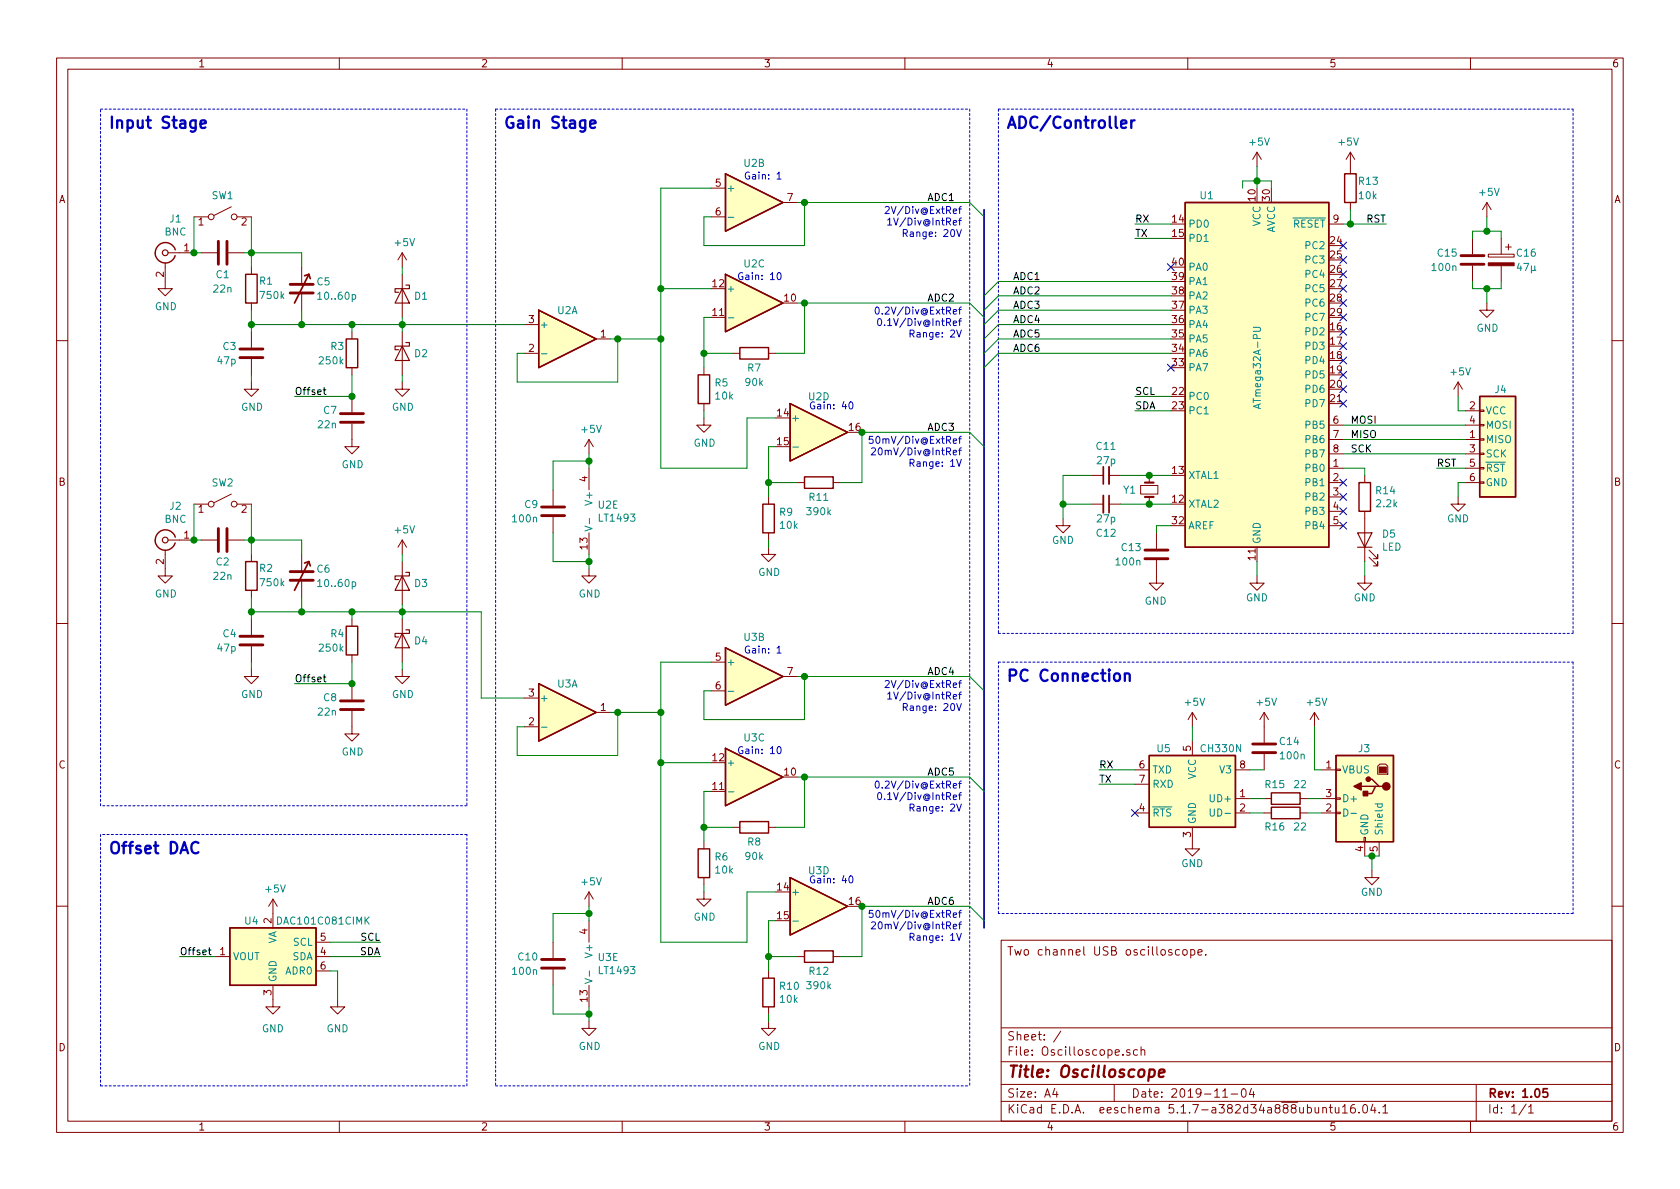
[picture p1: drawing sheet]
EESchema Schematic File Version 4
EELAYER 30 0
EELAYER END
$Descr A4 11693 8268
encoding utf-8
Sheet 1 1
Title "Oscilloscope"
Date "2019-11-04"
Rev "1.05"
Comp ""
Comment1 ""
Comment2 ""
Comment3 ""
Comment4 "Two channel USB oscilloscope."
$EndDescr
$Comp
L Connector:Conn_Coaxial J1
U 1 1
P 1150 1750
F 0 "J1" H 1078 1988 50  0000 C CNN
F 1 "BNC" H 1078 1897 50  0000 C CNN
F 2 "" H 1150 1750 50  0001 C CNN
F 3 " ~" H 1150 1750 50  0001 C CNN
	1    1150 1750
	-1   0    0    -1  
$EndComp
$Comp
L power:GND #PWR0101
U 1 1
P 1150 1950
F 0 "#PWR0101" H 1150 1700 50  0001 C CNN
F 1 "GND" H 1155 1777 50  0000 C CNN
F 2 "" H 1150 1950 50  0001 C CNN
F 3 "" H 1150 1950 50  0001 C CNN
	1    1150 1950
	1    0    0    -1  
$EndComp
$Comp
L Device:C C1
U 1 1
P 1550 1750
F 0 "C1" V 1700 1750 50  0000 C CNN
F 1 "22n" V 1800 1750 50  0000 C CNN
F 2 "" H 1588 1600 50  0001 C CNN
F 3 "~" H 1550 1750 50  0001 C CNN
	1    1550 1750
	0    1    1    0   
$EndComp
$Comp
L Switch:SW_SPST SW1
U 1 1
P 1550 1500
F 0 "SW1" H 1550 1650 50  0000 C CNN
F 1 "SW_SPST" H 1550 1250 50  0001 C CNN
F 2 "" H 1550 1500 50  0001 C CNN
F 3 "~" H 1550 1500 50  0001 C CNN
	1    1550 1500
	1    0    0    -1  
$EndComp
Wire Wire Line
	1350 1750 1350 1500
Wire Wire Line
	1350 1750 1400 1750
Wire Wire Line
	2450 2750 2050 2750
Text Label 2050 2750 0    50   ~ 0
Offset
$Comp
L Device:C C7
U 1 1
P 2450 2900
F 0 "C7" H 2550 2850 50  0000 L CNN
F 1 "22n" H 2550 2950 50  0000 L CNN
F 2 "" H 2488 2750 50  0001 C CNN
F 3 "~" H 2450 2900 50  0001 C CNN
	1    2450 2900
	-1   0    0    1   
$EndComp
Connection ~ 2450 2750
$Comp
L power:GND #PWR0102
U 1 1
P 2450 3050
F 0 "#PWR0102" H 2450 2800 50  0001 C CNN
F 1 "GND" H 2455 2877 50  0000 C CNN
F 2 "" H 2450 3050 50  0001 C CNN
F 3 "" H 2450 3050 50  0001 C CNN
	1    2450 3050
	1    0    0    -1  
$EndComp
$Comp
L Device:D_Schottky D2
U 1 1
P 2800 2450
F 0 "D2" V 2800 2529 50  0000 L CNN
F 1 "D_Schottky" V 2845 2529 50  0001 L CNN
F 2 "" H 2800 2450 50  0001 C CNN
F 3 "~" H 2800 2450 50  0001 C CNN
	1    2800 2450
	0    1    1    0   
$EndComp
$Comp
L Device:D_Schottky D1
U 1 1
P 2800 2050
F 0 "D1" V 2800 2129 50  0000 L CNN
F 1 "D_Schottky" V 2845 2129 50  0001 L CNN
F 2 "" H 2800 2050 50  0001 C CNN
F 3 "~" H 2800 2050 50  0001 C CNN
	1    2800 2050
	0    1    1    0   
$EndComp
$Comp
L power:GND #PWR0103
U 1 1
P 1750 2650
F 0 "#PWR0103" H 1750 2400 50  0001 C CNN
F 1 "GND" H 1755 2477 50  0000 C CNN
F 2 "" H 1750 2650 50  0001 C CNN
F 3 "" H 1750 2650 50  0001 C CNN
	1    1750 2650
	1    0    0    -1  
$EndComp
$Comp
L Device:C C3
U 1 1
P 1750 2450
F 0 "C3" H 1650 2500 50  0000 R CNN
F 1 "47p" H 1650 2400 50  0000 R CNN
F 2 "" H 1788 2300 50  0001 C CNN
F 3 "~" H 1750 2450 50  0001 C CNN
	1    1750 2450
	1    0    0    -1  
$EndComp
Wire Wire Line
	1750 2250 2100 2250
Wire Wire Line
	1750 2300 1750 2250
$Comp
L Device:C_Variable C5
U 1 1
P 2100 2000
F 0 "C5" H 2200 2050 50  0000 L CNN
F 1 "10..60p" H 2200 1950 50  0000 L CNN
F 2 "" H 2100 2000 50  0001 C CNN
F 3 "~" H 2100 2000 50  0001 C CNN
	1    2100 2000
	1    0    0    -1  
$EndComp
Text Notes 750  900  0    79   ~ 16
Input Stage
Wire Wire Line
	2800 1850 2800 1900
Wire Wire Line
	1750 2600 1750 2650
Wire Wire Line
	2800 2600 2800 2650
Text Notes 3500 900  0    79   ~ 16
Gain Stage
$Comp
L Amplifier_Operational:LT1493 U2
U 1 1
P 3950 2350
F 0 "U2" H 3950 2550 50  0000 C CNN
F 1 "LT1493" H 3950 2626 50  0001 C CNN
F 2 "" H 3950 2350 50  0001 C CNN
F 3 "https://www.analog.com/media/en/technical-documentation/data-sheets/14923f.pdf" H 3950 2350 50  0001 C CNN
	1    3950 2350
	1    0    0    -1  
$EndComp
$Comp
L Amplifier_Operational:LT1493 U2
U 2 1
P 5250 1400
F 0 "U2" H 5250 1675 50  0000 C CNN
F 1 "LT1493" H 5250 1676 50  0001 C CNN
F 2 "" H 5250 1400 50  0001 C CNN
F 3 "https://www.analog.com/media/en/technical-documentation/data-sheets/14923f.pdf" H 5250 1400 50  0001 C CNN
	2    5250 1400
	1    0    0    -1  
$EndComp
$Comp
L Amplifier_Operational:LT1493 U2
U 5 1
P 4200 3550
F 0 "U2" H 4158 3596 50  0000 L CNN
F 1 "LT1493" H 4158 3505 50  0000 L CNN
F 2 "" H 4200 3550 50  0001 C CNN
F 3 "https://www.analog.com/media/en/technical-documentation/data-sheets/14923f.pdf" H 4200 3550 50  0001 C CNN
	5    4200 3550
	1    0    0    -1  
$EndComp
$Comp
L power:+5V #PWR0109
U 1 1
P 4100 3150
F 0 "#PWR0109" H 4100 3000 50  0001 C CNN
F 1 "+5V" H 4115 3323 50  0000 C CNN
F 2 "" H 4100 3150 50  0001 C CNN
F 3 "" H 4100 3150 50  0001 C CNN
	1    4100 3150
	1    0    0    -1  
$EndComp
$Comp
L power:GND #PWR0110
U 1 1
P 4100 3950
F 0 "#PWR0110" H 4100 3700 50  0001 C CNN
F 1 "GND" H 4105 3777 50  0000 C CNN
F 2 "" H 4100 3950 50  0001 C CNN
F 3 "" H 4100 3950 50  0001 C CNN
	1    4100 3950
	1    0    0    -1  
$EndComp
Text Notes 750  5950 0    79   ~ 16
Offset DAC
$Comp
L Device:C C9
U 1 1
P 3850 3550
F 0 "C9" H 3750 3600 50  0000 R CNN
F 1 "100n" H 3750 3500 50  0000 R CNN
F 2 "" H 3888 3400 50  0001 C CNN
F 3 "~" H 3850 3550 50  0001 C CNN
	1    3850 3550
	1    0    0    -1  
$EndComp
Wire Wire Line
	4950 1300 4600 1300
Wire Wire Line
	5550 1400 5600 1400
Wire Wire Line
	5550 2100 5600 2100
Text Label 6650 1400 2    50   ~ 0
ADC1
Text Label 6650 2100 2    50   ~ 0
ADC2
Wire Wire Line
	5600 1700 5600 1400
Wire Wire Line
	4900 1700 4900 1500
Wire Wire Line
	4900 1500 4950 1500
Wire Wire Line
	4250 2350 4300 2350
Wire Wire Line
	3600 2450 3650 2450
Wire Wire Line
	4300 2650 4300 2350
Wire Wire Line
	4300 2350 4600 2350
Text Notes 5450 1950 2    49   ~ 0
Gain: 10
$Comp
L Amplifier_Operational:LT1493 U2
U 3 1
P 5250 2100
F 0 "U2" H 5250 2375 50  0000 C CNN
F 1 "LT1493" H 5250 2376 50  0001 C CNN
F 2 "" H 5250 2100 50  0001 C CNN
F 3 "https://www.analog.com/media/en/technical-documentation/data-sheets/14923f.pdf" H 5250 2100 50  0001 C CNN
	3    5250 2100
	1    0    0    -1  
$EndComp
Text Notes 5450 1250 2    49   ~ 0
Gain: 1
Wire Wire Line
	5400 2450 5600 2450
Wire Wire Line
	5100 2450 4900 2450
Wire Wire Line
	4900 2450 4900 2200
$Comp
L Device:R R5
U 1 1
P 4900 2700
F 0 "R5" H 4970 2746 50  0000 L CNN
F 1 "10k" H 4970 2655 50  0000 L CNN
F 2 "" V 4830 2700 50  0001 C CNN
F 3 "~" H 4900 2700 50  0001 C CNN
	1    4900 2700
	1    0    0    -1  
$EndComp
$Comp
L power:GND #PWR0113
U 1 1
P 4900 2900
F 0 "#PWR0113" H 4900 2650 50  0001 C CNN
F 1 "GND" H 4905 2727 50  0000 C CNN
F 2 "" H 4900 2900 50  0001 C CNN
F 3 "" H 4900 2900 50  0001 C CNN
	1    4900 2900
	1    0    0    -1  
$EndComp
Wire Wire Line
	4900 2850 4900 2900
Wire Wire Line
	4900 2550 4900 2450
Connection ~ 4900 2450
$Comp
L Device:R R7
U 1 1
P 5250 2450
F 0 "R7" V 5350 2450 50  0000 C CNN
F 1 "90k" V 5450 2450 50  0000 C CNN
F 2 "" V 5180 2450 50  0001 C CNN
F 3 "~" H 5250 2450 50  0001 C CNN
	1    5250 2450
	0    1    1    0   
$EndComp
Wire Wire Line
	4900 2200 4950 2200
Wire Wire Line
	5600 2450 5600 2100
$Comp
L power:GND #PWR0114
U 1 1
P 2800 2650
F 0 "#PWR0114" H 2800 2400 50  0001 C CNN
F 1 "GND" H 2805 2477 50  0000 C CNN
F 2 "" H 2800 2650 50  0001 C CNN
F 3 "" H 2800 2650 50  0001 C CNN
	1    2800 2650
	1    0    0    -1  
$EndComp
$Comp
L power:+5V #PWR0115
U 1 1
P 2800 1850
F 0 "#PWR0115" H 2800 1700 50  0001 C CNN
F 1 "+5V" H 2815 2023 50  0000 C CNN
F 2 "" H 2800 1850 50  0001 C CNN
F 3 "" H 2800 1850 50  0001 C CNN
	1    2800 1850
	1    0    0    -1  
$EndComp
$Comp
L Device:R R1
U 1 1
P 1750 2000
F 0 "R1" H 1700 1950 50  0000 R CNN
F 1 "750k" H 1700 2050 50  0000 R CNN
F 2 "" V 1680 2000 50  0001 C CNN
F 3 "~" H 1750 2000 50  0001 C CNN
	1    1750 2000
	-1   0    0    1   
$EndComp
$Comp
L Device:R R3
U 1 1
P 2450 2450
F 0 "R3" H 2400 2500 50  0000 R CNN
F 1 "250k" H 2400 2400 50  0000 R CNN
F 2 "" V 2380 2450 50  0001 C CNN
F 3 "~" H 2450 2450 50  0001 C CNN
	1    2450 2450
	1    0    0    -1  
$EndComp
Wire Wire Line
	2100 1750 2100 1850
Wire Wire Line
	1750 2150 1750 2250
Wire Wire Line
	2100 2150 2100 2250
Wire Wire Line
	2450 2300 2450 2250
Wire Wire Line
	2450 2600 2450 2750
Connection ~ 1750 2250
Wire Wire Line
	4900 1700 5600 1700
Wire Wire Line
	4600 1300 4600 2000
$Comp
L Amplifier_Operational:LT1493 U2
U 4 1
P 5700 3000
F 0 "U2" H 5700 3250 50  0000 C CNN
F 1 "LT1493" H 5700 3276 50  0001 C CNN
F 2 "" H 5700 3000 50  0001 C CNN
F 3 "https://www.analog.com/media/en/technical-documentation/data-sheets/14923f.pdf" H 5700 3000 50  0001 C CNN
	4    5700 3000
	1    0    0    -1  
$EndComp
Wire Wire Line
	5850 3350 6000 3350
Wire Wire Line
	5550 3350 5350 3350
Wire Wire Line
	5350 3350 5350 3100
$Comp
L Device:R R9
U 1 1
P 5350 3600
F 0 "R9" H 5420 3646 50  0000 L CNN
F 1 "10k" H 5420 3555 50  0000 L CNN
F 2 "" V 5280 3600 50  0001 C CNN
F 3 "~" H 5350 3600 50  0001 C CNN
	1    5350 3600
	1    0    0    -1  
$EndComp
$Comp
L power:GND #PWR0116
U 1 1
P 5350 3800
F 0 "#PWR0116" H 5350 3550 50  0001 C CNN
F 1 "GND" H 5355 3627 50  0000 C CNN
F 2 "" H 5350 3800 50  0001 C CNN
F 3 "" H 5350 3800 50  0001 C CNN
	1    5350 3800
	1    0    0    -1  
$EndComp
Wire Wire Line
	5350 3750 5350 3800
Wire Wire Line
	5350 3450 5350 3350
Connection ~ 5350 3350
$Comp
L Device:R R11
U 1 1
P 5700 3350
F 0 "R11" V 5800 3350 50  0000 C CNN
F 1 "390k" V 5900 3350 50  0000 C CNN
F 2 "" V 5630 3350 50  0001 C CNN
F 3 "~" H 5700 3350 50  0001 C CNN
	1    5700 3350
	0    1    1    0   
$EndComp
Wire Wire Line
	6000 3350 6000 3000
Wire Wire Line
	5350 3100 5400 3100
Text Notes 5950 2850 2    49   ~ 0
Gain: 40
Wire Wire Line
	5200 2900 5400 2900
Wire Wire Line
	5200 2900 5200 3250
Wire Wire Line
	4600 2000 4950 2000
Connection ~ 4600 2000
Wire Wire Line
	5200 3250 4600 3250
Text Label 6650 3000 2    50   ~ 0
ADC3
Wire Wire Line
	1750 1750 2100 1750
Wire Wire Line
	1750 1500 1750 1750
Connection ~ 1750 1750
Wire Wire Line
	1750 1750 1750 1850
Wire Wire Line
	1700 1750 1750 1750
Connection ~ 2100 2250
Wire Wire Line
	2100 2250 2450 2250
Connection ~ 2450 2250
Wire Wire Line
	2800 2200 2800 2250
Connection ~ 2800 2250
Wire Wire Line
	2800 2250 2800 2300
Wire Wire Line
	3600 2450 3600 2650
Connection ~ 1350 1750
Wire Wire Line
	3600 2650 4300 2650
$Comp
L Connector:Conn_Coaxial J2
U 1 1
P 1150 3750
F 0 "J2" H 1078 3988 50  0000 C CNN
F 1 "BNC" H 1078 3897 50  0000 C CNN
F 2 "" H 1150 3750 50  0001 C CNN
F 3 " ~" H 1150 3750 50  0001 C CNN
	1    1150 3750
	-1   0    0    -1  
$EndComp
$Comp
L power:GND #PWR01
U 1 1
P 1150 3950
F 0 "#PWR01" H 1150 3700 50  0001 C CNN
F 1 "GND" H 1155 3777 50  0000 C CNN
F 2 "" H 1150 3950 50  0001 C CNN
F 3 "" H 1150 3950 50  0001 C CNN
	1    1150 3950
	1    0    0    -1  
$EndComp
$Comp
L Device:C C2
U 1 1
P 1550 3750
F 0 "C2" V 1700 3750 50  0000 C CNN
F 1 "22n" V 1800 3750 50  0000 C CNN
F 2 "" H 1588 3600 50  0001 C CNN
F 3 "~" H 1550 3750 50  0001 C CNN
	1    1550 3750
	0    1    1    0   
$EndComp
$Comp
L Switch:SW_SPST SW2
U 1 1
P 1550 3500
F 0 "SW2" H 1550 3650 50  0000 C CNN
F 1 "SW_SPST" H 1550 3250 50  0001 C CNN
F 2 "" H 1550 3500 50  0001 C CNN
F 3 "~" H 1550 3500 50  0001 C CNN
	1    1550 3500
	1    0    0    -1  
$EndComp
Wire Wire Line
	1350 3750 1350 3500
Wire Wire Line
	1350 3750 1400 3750
Wire Wire Line
	2450 4750 2050 4750
Text Label 2050 4750 0    50   ~ 0
Offset
$Comp
L Device:C C8
U 1 1
P 2450 4900
F 0 "C8" H 2550 4850 50  0000 L CNN
F 1 "22n" H 2550 4950 50  0000 L CNN
F 2 "" H 2488 4750 50  0001 C CNN
F 3 "~" H 2450 4900 50  0001 C CNN
	1    2450 4900
	-1   0    0    1   
$EndComp
Connection ~ 2450 4750
$Comp
L power:GND #PWR06
U 1 1
P 2450 5050
F 0 "#PWR06" H 2450 4800 50  0001 C CNN
F 1 "GND" H 2455 4877 50  0000 C CNN
F 2 "" H 2450 5050 50  0001 C CNN
F 3 "" H 2450 5050 50  0001 C CNN
	1    2450 5050
	1    0    0    -1  
$EndComp
$Comp
L Device:D_Schottky D4
U 1 1
P 2800 4450
F 0 "D4" V 2800 4529 50  0000 L CNN
F 1 "D_Schottky" V 2845 4529 50  0001 L CNN
F 2 "" H 2800 4450 50  0001 C CNN
F 3 "~" H 2800 4450 50  0001 C CNN
	1    2800 4450
	0    1    1    0   
$EndComp
$Comp
L Device:D_Schottky D3
U 1 1
P 2800 4050
F 0 "D3" V 2800 4129 50  0000 L CNN
F 1 "D_Schottky" V 2845 4129 50  0001 L CNN
F 2 "" H 2800 4050 50  0001 C CNN
F 3 "~" H 2800 4050 50  0001 C CNN
	1    2800 4050
	0    1    1    0   
$EndComp
$Comp
L power:GND #PWR02
U 1 1
P 1750 4650
F 0 "#PWR02" H 1750 4400 50  0001 C CNN
F 1 "GND" H 1755 4477 50  0000 C CNN
F 2 "" H 1750 4650 50  0001 C CNN
F 3 "" H 1750 4650 50  0001 C CNN
	1    1750 4650
	1    0    0    -1  
$EndComp
$Comp
L Device:C C4
U 1 1
P 1750 4450
F 0 "C4" H 1650 4500 50  0000 R CNN
F 1 "47p" H 1650 4400 50  0000 R CNN
F 2 "" H 1788 4300 50  0001 C CNN
F 3 "~" H 1750 4450 50  0001 C CNN
	1    1750 4450
	1    0    0    -1  
$EndComp
Wire Wire Line
	1750 4250 2100 4250
Wire Wire Line
	1750 4300 1750 4250
$Comp
L Device:C_Variable C6
U 1 1
P 2100 4000
F 0 "C6" H 2200 4050 50  0000 L CNN
F 1 "10..60p" H 2200 3950 50  0000 L CNN
F 2 "" H 2100 4000 50  0001 C CNN
F 3 "~" H 2100 4000 50  0001 C CNN
	1    2100 4000
	1    0    0    -1  
$EndComp
Wire Wire Line
	2800 3850 2800 3900
Wire Wire Line
	1750 4600 1750 4650
Wire Wire Line
	2800 4600 2800 4650
$Comp
L Amplifier_Operational:LT1493 U3
U 1 1
P 3950 4950
F 0 "U3" H 3950 5150 50  0000 C CNN
F 1 "LT1493" H 3950 5226 50  0001 C CNN
F 2 "" H 3950 4950 50  0001 C CNN
F 3 "https://www.analog.com/media/en/technical-documentation/data-sheets/14923f.pdf" H 3950 4950 50  0001 C CNN
	1    3950 4950
	1    0    0    -1  
$EndComp
$Comp
L Amplifier_Operational:LT1493 U3
U 2 1
P 5250 4700
F 0 "U3" H 5250 4975 50  0000 C CNN
F 1 "LT1493" H 5250 4976 50  0001 C CNN
F 2 "" H 5250 4700 50  0001 C CNN
F 3 "https://www.analog.com/media/en/technical-documentation/data-sheets/14923f.pdf" H 5250 4700 50  0001 C CNN
	2    5250 4700
	1    0    0    -1  
$EndComp
Wire Wire Line
	4950 4600 4600 4600
Wire Wire Line
	5550 4700 5600 4700
Wire Wire Line
	5550 5400 5600 5400
Text Label 6650 4700 2    50   ~ 0
ADC4
Text Label 6650 5400 2    50   ~ 0
ADC5
Wire Wire Line
	5600 5000 5600 4700
Wire Wire Line
	4900 5000 4900 4800
Wire Wire Line
	4900 4800 4950 4800
Wire Wire Line
	4250 4950 4300 4950
Wire Wire Line
	3600 5050 3650 5050
Wire Wire Line
	4300 5250 4300 4950
Wire Wire Line
	4300 4950 4600 4950
Text Notes 5450 5250 2    49   ~ 0
Gain: 10
$Comp
L Amplifier_Operational:LT1493 U3
U 3 1
P 5250 5400
F 0 "U3" H 5250 5675 50  0000 C CNN
F 1 "LT1493" H 5250 5676 50  0001 C CNN
F 2 "" H 5250 5400 50  0001 C CNN
F 3 "https://www.analog.com/media/en/technical-documentation/data-sheets/14923f.pdf" H 5250 5400 50  0001 C CNN
	3    5250 5400
	1    0    0    -1  
$EndComp
Text Notes 5450 4550 2    49   ~ 0
Gain: 1
Wire Wire Line
	5400 5750 5600 5750
Wire Wire Line
	5100 5750 4900 5750
Wire Wire Line
	4900 5750 4900 5500
$Comp
L Device:R R6
U 1 1
P 4900 6000
F 0 "R6" H 4970 6046 50  0000 L CNN
F 1 "10k" H 4970 5955 50  0000 L CNN
F 2 "" V 4830 6000 50  0001 C CNN
F 3 "~" H 4900 6000 50  0001 C CNN
	1    4900 6000
	1    0    0    -1  
$EndComp
$Comp
L power:GND #PWR011
U 1 1
P 4900 6200
F 0 "#PWR011" H 4900 5950 50  0001 C CNN
F 1 "GND" H 4905 6027 50  0000 C CNN
F 2 "" H 4900 6200 50  0001 C CNN
F 3 "" H 4900 6200 50  0001 C CNN
	1    4900 6200
	1    0    0    -1  
$EndComp
Wire Wire Line
	4900 6150 4900 6200
Wire Wire Line
	4900 5850 4900 5750
Connection ~ 4900 5750
$Comp
L Device:R R8
U 1 1
P 5250 5750
F 0 "R8" V 5350 5750 50  0000 C CNN
F 1 "90k" V 5450 5750 50  0000 C CNN
F 2 "" V 5180 5750 50  0001 C CNN
F 3 "~" H 5250 5750 50  0001 C CNN
	1    5250 5750
	0    1    1    0   
$EndComp
Wire Wire Line
	4900 5500 4950 5500
Wire Wire Line
	5600 5750 5600 5400
$Comp
L power:GND #PWR08
U 1 1
P 2800 4650
F 0 "#PWR08" H 2800 4400 50  0001 C CNN
F 1 "GND" H 2805 4477 50  0000 C CNN
F 2 "" H 2800 4650 50  0001 C CNN
F 3 "" H 2800 4650 50  0001 C CNN
	1    2800 4650
	1    0    0    -1  
$EndComp
$Comp
L power:+5V #PWR07
U 1 1
P 2800 3850
F 0 "#PWR07" H 2800 3700 50  0001 C CNN
F 1 "+5V" H 2815 4023 50  0000 C CNN
F 2 "" H 2800 3850 50  0001 C CNN
F 3 "" H 2800 3850 50  0001 C CNN
	1    2800 3850
	1    0    0    -1  
$EndComp
$Comp
L Device:R R2
U 1 1
P 1750 4000
F 0 "R2" H 1700 3950 50  0000 R CNN
F 1 "750k" H 1700 4050 50  0000 R CNN
F 2 "" V 1680 4000 50  0001 C CNN
F 3 "~" H 1750 4000 50  0001 C CNN
	1    1750 4000
	-1   0    0    1   
$EndComp
$Comp
L Device:R R4
U 1 1
P 2450 4450
F 0 "R4" H 2400 4500 50  0000 R CNN
F 1 "250k" H 2400 4400 50  0000 R CNN
F 2 "" V 2380 4450 50  0001 C CNN
F 3 "~" H 2450 4450 50  0001 C CNN
	1    2450 4450
	1    0    0    -1  
$EndComp
Wire Wire Line
	2100 3750 2100 3850
Wire Wire Line
	1750 4150 1750 4250
Wire Wire Line
	2100 4150 2100 4250
Wire Wire Line
	2450 4300 2450 4250
Wire Wire Line
	2450 4600 2450 4750
Connection ~ 1750 4250
Wire Wire Line
	4900 5000 5600 5000
Connection ~ 4300 4950
Wire Wire Line
	4600 4600 4600 4950
$Comp
L Amplifier_Operational:LT1493 U3
U 4 1
P 5700 6300
F 0 "U3" H 5700 6550 50  0000 C CNN
F 1 "LT1493" H 5700 6576 50  0001 C CNN
F 2 "" H 5700 6300 50  0001 C CNN
F 3 "https://www.analog.com/media/en/technical-documentation/data-sheets/14923f.pdf" H 5700 6300 50  0001 C CNN
	4    5700 6300
	1    0    0    -1  
$EndComp
Wire Wire Line
	5850 6650 6000 6650
Wire Wire Line
	5550 6650 5350 6650
Wire Wire Line
	5350 6650 5350 6400
$Comp
L Device:R R10
U 1 1
P 5350 6900
F 0 "R10" H 5420 6946 50  0000 L CNN
F 1 "10k" H 5420 6855 50  0000 L CNN
F 2 "" V 5280 6900 50  0001 C CNN
F 3 "~" H 5350 6900 50  0001 C CNN
	1    5350 6900
	1    0    0    -1  
$EndComp
$Comp
L power:GND #PWR012
U 1 1
P 5350 7100
F 0 "#PWR012" H 5350 6850 50  0001 C CNN
F 1 "GND" H 5355 6927 50  0000 C CNN
F 2 "" H 5350 7100 50  0001 C CNN
F 3 "" H 5350 7100 50  0001 C CNN
	1    5350 7100
	1    0    0    -1  
$EndComp
Wire Wire Line
	5350 7050 5350 7100
Wire Wire Line
	5350 6750 5350 6650
Connection ~ 5350 6650
$Comp
L Device:R R12
U 1 1
P 5700 6650
F 0 "R12" V 5800 6650 50  0000 C CNN
F 1 "390k" V 5900 6650 50  0000 C CNN
F 2 "" V 5630 6650 50  0001 C CNN
F 3 "~" H 5700 6650 50  0001 C CNN
	1    5700 6650
	0    1    1    0   
$EndComp
Wire Wire Line
	6000 6650 6000 6300
Wire Wire Line
	5350 6400 5400 6400
Text Notes 5950 6150 2    49   ~ 0
Gain: 40
Wire Wire Line
	5200 6200 5400 6200
Wire Wire Line
	5200 6200 5200 6550
Wire Wire Line
	4600 5300 4950 5300
Connection ~ 4600 5300
Wire Wire Line
	5200 6550 4600 6550
Wire Wire Line
	1750 3750 2100 3750
Wire Wire Line
	1750 3500 1750 3750
Connection ~ 1750 3750
Wire Wire Line
	1750 3750 1750 3850
Wire Wire Line
	1700 3750 1750 3750
Connection ~ 2100 4250
Wire Wire Line
	2100 4250 2450 4250
Connection ~ 2450 4250
Wire Wire Line
	2800 4200 2800 4250
Wire Wire Line
	2450 4250 2800 4250
Connection ~ 2800 4250
Wire Wire Line
	2800 4250 2800 4300
Connection ~ 1350 3750
Wire Wire Line
	3600 5250 4300 5250
Wire Wire Line
	3350 4250 3350 4850
Text Label 6650 6300 2    50   ~ 0
ADC6
Wire Wire Line
	4100 3850 4100 3900
Wire Wire Line
	4100 3900 3850 3900
Wire Wire Line
	3850 3700 3850 3900
Connection ~ 4100 3900
Wire Wire Line
	4100 3900 4100 3950
Wire Wire Line
	3850 3200 4100 3200
Wire Wire Line
	3850 3200 3850 3400
Wire Wire Line
	4100 3150 4100 3200
Connection ~ 4100 3200
Wire Wire Line
	4100 3200 4100 3250
$Comp
L Amplifier_Operational:LT1493 U3
U 5 1
P 4200 6700
F 0 "U3" H 4158 6746 50  0000 L CNN
F 1 "LT1493" H 4158 6655 50  0000 L CNN
F 2 "" H 4200 6700 50  0001 C CNN
F 3 "https://www.analog.com/media/en/technical-documentation/data-sheets/14923f.pdf" H 4200 6700 50  0001 C CNN
	5    4200 6700
	1    0    0    -1  
$EndComp
$Comp
L power:+5V #PWR09
U 1 1
P 4100 6300
F 0 "#PWR09" H 4100 6150 50  0001 C CNN
F 1 "+5V" H 4115 6473 50  0000 C CNN
F 2 "" H 4100 6300 50  0001 C CNN
F 3 "" H 4100 6300 50  0001 C CNN
	1    4100 6300
	1    0    0    -1  
$EndComp
$Comp
L power:GND #PWR010
U 1 1
P 4100 7100
F 0 "#PWR010" H 4100 6850 50  0001 C CNN
F 1 "GND" H 4105 6927 50  0000 C CNN
F 2 "" H 4100 7100 50  0001 C CNN
F 3 "" H 4100 7100 50  0001 C CNN
	1    4100 7100
	1    0    0    -1  
$EndComp
$Comp
L Device:C C10
U 1 1
P 3850 6700
F 0 "C10" H 3750 6750 50  0000 R CNN
F 1 "100n" H 3750 6650 50  0000 R CNN
F 2 "" H 3888 6550 50  0001 C CNN
F 3 "~" H 3850 6700 50  0001 C CNN
	1    3850 6700
	1    0    0    -1  
$EndComp
Wire Wire Line
	4100 7000 4100 7050
Wire Wire Line
	4100 7050 3850 7050
Wire Wire Line
	3850 6850 3850 7050
Connection ~ 4100 7050
Wire Wire Line
	4100 7050 4100 7100
Wire Wire Line
	3850 6350 4100 6350
Wire Wire Line
	3850 6350 3850 6550
Wire Wire Line
	4100 6300 4100 6350
Connection ~ 4100 6350
Wire Wire Line
	4100 6350 4100 6400
Wire Notes Line
	6750 750  6750 7550
Wire Notes Line
	3450 750  6750 750 
Wire Notes Line
	3250 750  3250 5600
Wire Notes Line
	3250 5600 700  5600
Wire Notes Line
	700  5600 700  750 
Wire Notes Line
	700  750  3250 750 
Wire Wire Line
	4600 5300 4600 6550
Wire Notes Line
	3250 5800 700  5800
Wire Notes Line
	700  5800 700  7550
Wire Notes Line
	3250 7550 3250 5800
Wire Notes Line
	700  7550 3250 7550
Connection ~ 4600 4950
Wire Wire Line
	4600 4950 4600 5300
Wire Notes Line
	3450 750  3450 7550
Wire Notes Line
	3450 7550 6750 7550
Wire Wire Line
	3600 5050 3600 5250
Connection ~ 4300 2350
Connection ~ 4600 2350
Wire Wire Line
	4600 2350 4600 3250
Wire Wire Line
	4600 2000 4600 2350
Wire Wire Line
	3650 2250 2800 2250
Wire Wire Line
	3350 4250 2800 4250
$Comp
L Analog_DAC:DAC101C081CIMK U4
U 1 1
P 1900 6650
F 0 "U4" H 2050 6900 50  0000 C CNN
F 1 "DAC101C081CIMK" H 1550 6900 50  0000 C CNN
F 2 "Package_TO_SOT_SMD:SOT-23-6" H 2550 6400 50  0001 C CNN
F 3 "http://www.ti.com/lit/ds/symlink/dac101c081.pdf" H 1900 6650 50  0001 C CNN
	1    1900 6650
	-1   0    0    -1  
$EndComp
$Comp
L power:GND #PWR04
U 1 1
P 1900 6950
F 0 "#PWR04" H 1900 6700 50  0001 C CNN
F 1 "GND" H 1900 6750 50  0000 C CNN
F 2 "" H 1900 6950 50  0001 C CNN
F 3 "" H 1900 6950 50  0001 C CNN
	1    1900 6950
	1    0    0    -1  
$EndComp
$Comp
L power:+5V #PWR03
U 1 1
P 1900 6350
F 0 "#PWR03" H 1900 6200 50  0001 C CNN
F 1 "+5V" H 1915 6523 50  0000 C CNN
F 2 "" H 1900 6350 50  0001 C CNN
F 3 "" H 1900 6350 50  0001 C CNN
	1    1900 6350
	1    0    0    -1  
$EndComp
Wire Wire Line
	1500 6650 1250 6650
Text Label 1250 6650 0    50   ~ 0
Offset
Text Label 2650 6550 2    50   ~ 0
SCL
Text Label 2650 6650 2    50   ~ 0
SDA
Wire Wire Line
	2650 6550 2300 6550
Wire Wire Line
	2300 6650 2650 6650
$Comp
L power:GND #PWR05
U 1 1
P 2350 6950
F 0 "#PWR05" H 2350 6700 50  0001 C CNN
F 1 "GND" H 2350 6750 50  0000 C CNN
F 2 "" H 2350 6950 50  0001 C CNN
F 3 "" H 2350 6950 50  0001 C CNN
	1    2350 6950
	1    0    0    -1  
$EndComp
Wire Wire Line
	2300 6750 2350 6750
Wire Wire Line
	2350 6750 2350 6950
Wire Notes Line
	6950 750  10950 750 
Text Notes 7000 900  0    79   ~ 16
ADC/Controller
Wire Notes Line
	6950 750  6950 4400
Wire Notes Line
	6950 4400 10950 4400
Wire Notes Line
	10950 750  10950 4400
Entry Wire Line
	6750 4700 6850 4800
Wire Wire Line
	5600 4700 6750 4700
Entry Wire Line
	6750 1400 6850 1500
Entry Wire Line
	6750 2100 6850 2200
Entry Wire Line
	6750 5400 6850 5500
Entry Wire Line
	6750 6300 6850 6400
Wire Wire Line
	6000 6300 6750 6300
Wire Wire Line
	5600 5400 6750 5400
Wire Wire Line
	5600 2100 6750 2100
Wire Wire Line
	5600 1400 6750 1400
Entry Wire Line
	6750 3000 6850 3100
Entry Wire Line
	6950 2050 6850 2150
Entry Wire Line
	6950 2150 6850 2250
Entry Wire Line
	6950 2250 6850 2350
Entry Wire Line
	6950 2350 6850 2450
Entry Wire Line
	6950 2450 6850 2550
Entry Wire Line
	6950 1950 6850 2050
Text Label 7050 2450 0    50   ~ 0
ADC6
Text Label 7050 2350 0    50   ~ 0
ADC5
Text Label 7050 2250 0    50   ~ 0
ADC4
Text Label 7050 2150 0    50   ~ 0
ADC3
Text Label 7050 2050 0    50   ~ 0
ADC2
Text Label 7050 1950 0    50   ~ 0
ADC1
$Comp
L power:GND #PWR0105
U 1 1
P 9550 6050
F 0 "#PWR0105" H 9550 5800 50  0001 C CNN
F 1 "GND" H 9550 5900 50  0000 C CNN
F 2 "" H 9550 6050 50  0001 C CNN
F 3 "" H 9550 6050 50  0001 C CNN
	1    9550 6050
	1    0    0    -1  
$EndComp
Wire Wire Line
	9550 5950 9600 5950
Connection ~ 9550 5950
Wire Wire Line
	9550 5950 9550 6050
Wire Wire Line
	9500 5950 9550 5950
$Comp
L Device:Crystal_Small Y1
U 1 1
P 8000 3400
F 0 "Y1" V 8000 3488 50  0000 L CNN
F 1 "Crystal_Small" V 8045 3488 50  0001 L CNN
F 2 "" H 8000 3400 50  0001 C CNN
F 3 "~" H 8000 3400 50  0001 C CNN
	1    8000 3400
	0    -1   1    0   
$EndComp
$Comp
L Connector:USB_B J3
U 1 1
P 9500 5550
F 0 "J3" H 9550 5900 50  0000 R CNN
F 1 "USB_B" H 9270 5448 50  0001 R CNN
F 2 "" H 9650 5500 50  0001 C CNN
F 3 " ~" H 9650 5500 50  0001 C CNN
	1    9500 5550
	-1   0    0    -1  
$EndComp
$Comp
L power:+5V #PWR0104
U 1 1
P 9150 5050
F 0 "#PWR0104" H 9150 4900 50  0001 C CNN
F 1 "+5V" H 9165 5223 50  0000 C CNN
F 2 "" H 9150 5050 50  0001 C CNN
F 3 "" H 9150 5050 50  0001 C CNN
	1    9150 5050
	1    0    0    -1  
$EndComp
Wire Wire Line
	9100 5550 9200 5550
$Comp
L Device:R R16
U 1 1
P 8950 5650
F 0 "R16" V 8850 5650 50  0000 R CNN
F 1 "22" V 8850 5750 50  0000 C CNN
F 2 "" V 8880 5650 50  0001 C CNN
F 3 "~" H 8950 5650 50  0001 C CNN
	1    8950 5650
	0    1    -1   0   
$EndComp
Wire Wire Line
	9100 5650 9200 5650
Wire Wire Line
	8150 3300 8000 3300
Wire Wire Line
	8150 3500 8000 3500
$Comp
L Device:C_Small C11
U 1 1
P 7700 3300
F 0 "C11" V 7900 3300 50  0000 C CNN
F 1 "27p" V 7800 3300 50  0000 C CNN
F 2 "" H 7700 3300 50  0001 C CNN
F 3 "~" H 7700 3300 50  0001 C CNN
	1    7700 3300
	0    -1   -1   0   
$EndComp
$Comp
L Device:C_Small C12
U 1 1
P 7700 3500
F 0 "C12" V 7900 3500 50  0000 C CNN
F 1 "27p" V 7800 3500 50  0000 C CNN
F 2 "" H 7700 3500 50  0001 C CNN
F 3 "~" H 7700 3500 50  0001 C CNN
	1    7700 3500
	0    1    1    0   
$EndComp
Wire Wire Line
	7800 3300 8000 3300
Connection ~ 8000 3300
Wire Wire Line
	8000 3500 7800 3500
Connection ~ 8000 3500
Wire Wire Line
	7600 3300 7400 3300
Wire Wire Line
	7400 3300 7400 3500
Wire Wire Line
	7400 3500 7600 3500
Wire Wire Line
	7400 3500 7400 3600
Connection ~ 7400 3500
$Comp
L power:GND #PWR013
U 1 1
P 7400 3600
F 0 "#PWR013" H 7400 3350 50  0001 C CNN
F 1 "GND" H 7400 3450 50  0000 C CNN
F 2 "" H 7400 3600 50  0001 C CNN
F 3 "" H 7400 3600 50  0001 C CNN
	1    7400 3600
	-1   0    0    -1  
$EndComp
$Comp
L Device:R R15
U 1 1
P 8950 5550
F 0 "R15" V 8850 5550 50  0000 R CNN
F 1 "22" V 8850 5600 50  0000 L CNN
F 2 "" V 8880 5550 50  0001 C CNN
F 3 "~" H 8950 5550 50  0001 C CNN
	1    8950 5550
	0    1    1    0   
$EndComp
Wire Wire Line
	9150 5350 9200 5350
Wire Wire Line
	8050 3650 8050 3700
$Comp
L power:GND #PWR017
U 1 1
P 8050 4000
F 0 "#PWR017" H 8050 3750 50  0001 C CNN
F 1 "GND" H 8055 3827 50  0000 C CNN
F 2 "" H 8050 4000 50  0001 C CNN
F 3 "" H 8050 4000 50  0001 C CNN
	1    8050 4000
	-1   0    0    -1  
$EndComp
$Comp
L Device:C C13
U 1 1
P 8050 3850
F 0 "C13" H 7950 3900 50  0000 R CNN
F 1 "100n" H 7950 3800 50  0000 R CNN
F 2 "" H 8088 3700 50  0001 C CNN
F 3 "~" H 8050 3850 50  0001 C CNN
	1    8050 3850
	1    0    0    -1  
$EndComp
Wire Wire Line
	8150 3650 8050 3650
Connection ~ 10350 2000
Wire Wire Line
	10250 2000 10350 2000
Wire Wire Line
	10250 1950 10250 2000
Wire Wire Line
	10350 2000 10350 2100
Wire Wire Line
	10450 2000 10350 2000
Wire Wire Line
	10450 1950 10450 2000
Connection ~ 10350 1600
Wire Wire Line
	10450 1600 10450 1650
Wire Wire Line
	10350 1600 10450 1600
Wire Wire Line
	10350 1500 10350 1600
Wire Wire Line
	10250 1600 10350 1600
Wire Wire Line
	10250 1650 10250 1600
$Comp
L Device:C C15
U 1 1
P 10250 1800
F 0 "C15" H 10150 1850 50  0000 R CNN
F 1 "100n" H 10150 1750 50  0000 R CNN
F 2 "" H 10288 1650 50  0001 C CNN
F 3 "~" H 10250 1800 50  0001 C CNN
	1    10250 1800
	1    0    0    -1  
$EndComp
Wire Wire Line
	8750 1250 8850 1250
Connection ~ 8750 1250
Wire Wire Line
	8650 1250 8650 1300
Wire Wire Line
	8750 1250 8650 1250
Wire Wire Line
	9400 1550 9350 1550
Wire Wire Line
	9400 1450 9400 1550
$Comp
L power:+5V #PWR016
U 1 1
P 9400 1150
F 0 "#PWR016" H 9400 1000 50  0001 C CNN
F 1 "+5V" H 9415 1323 50  0000 C CNN
F 2 "" H 9400 1150 50  0001 C CNN
F 3 "" H 9400 1150 50  0001 C CNN
	1    9400 1150
	-1   0    0    -1  
$EndComp
$Comp
L Device:R R13
U 1 1
P 9400 1300
F 0 "R13" H 9450 1350 50  0000 L CNN
F 1 "10k" H 9450 1250 50  0000 L CNN
F 2 "" V 9330 1300 50  0001 C CNN
F 3 "~" H 9400 1300 50  0001 C CNN
	1    9400 1300
	1    0    0    -1  
$EndComp
Wire Wire Line
	8750 1250 8750 1150
Wire Wire Line
	8850 1250 8850 1300
Wire Wire Line
	8750 1300 8750 1250
$Comp
L power:+5V #PWR014
U 1 1
P 8750 1150
F 0 "#PWR014" H 8750 1000 50  0001 C CNN
F 1 "+5V" H 8765 1323 50  0000 C CNN
F 2 "" H 8750 1150 50  0001 C CNN
F 3 "" H 8750 1150 50  0001 C CNN
	1    8750 1150
	1    0    0    -1  
$EndComp
Wire Wire Line
	8800 5650 8700 5650
Wire Wire Line
	8800 5550 8700 5550
$Comp
L power:GND #PWR023
U 1 1
P 10350 2100
F 0 "#PWR023" H 10350 1850 50  0001 C CNN
F 1 "GND" H 10355 1927 50  0000 C CNN
F 2 "" H 10350 2100 50  0001 C CNN
F 3 "" H 10350 2100 50  0001 C CNN
	1    10350 2100
	1    0    0    -1  
$EndComp
$Comp
L power:+5V #PWR022
U 1 1
P 10350 1500
F 0 "#PWR022" H 10350 1350 50  0001 C CNN
F 1 "+5V" H 10365 1673 50  0000 C CNN
F 2 "" H 10350 1500 50  0001 C CNN
F 3 "" H 10350 1500 50  0001 C CNN
	1    10350 1500
	1    0    0    -1  
$EndComp
$Comp
L Device:CP C16
U 1 1
P 10450 1800
F 0 "C16" H 10350 1850 50  0000 R CNN
F 1 "47μ" H 10350 1750 50  0000 R CNN
F 2 "" H 10488 1650 50  0001 C CNN
F 3 "~" H 10450 1800 50  0001 C CNN
	1    10450 1800
	-1   0    0    -1  
$EndComp
Text Notes 6700 1650 2    49   ~ 0
2V/Div@ExtRef\n1V/Div@IntRef\nRange: 20V
Text Notes 6700 2350 2    49   ~ 0
0.2V/Div@ExtRef\n0.1V/Div@IntRef\nRange: 2V
Text Notes 6700 3250 2    49   ~ 0
50mV/Div@ExtRef\n20mV/Div@IntRef\nRange: 1V
Wire Wire Line
	3350 4850 3650 4850
Wire Wire Line
	2450 2250 2800 2250
Connection ~ 5600 2100
Connection ~ 5600 1400
Connection ~ 6000 6300
Connection ~ 5600 5400
Connection ~ 5600 4700
Text Notes 6700 4950 2    49   ~ 0
2V/Div@ExtRef\n1V/Div@IntRef\nRange: 20V
Text Notes 6700 5650 2    49   ~ 0
0.2V/Div@ExtRef\n0.1V/Div@IntRef\nRange: 2V
Text Notes 6700 6550 2    49   ~ 0
50mV/Div@ExtRef\n20mV/Div@IntRef\nRange: 1V
Connection ~ 6000 3000
Wire Wire Line
	6000 3000 6750 3000
Wire Wire Line
	9400 1550 9650 1550
Connection ~ 9400 1550
Text Label 9650 1550 2    50   ~ 0
RST
Wire Wire Line
	9350 3250 9500 3250
Wire Wire Line
	9500 3250 9500 3300
Text Notes 7000 4750 0    79   ~ 16
PC Connection
$Comp
L Interface_USB:CH330N U5
U 1 1
P 8300 5450
F 0 "U5" H 8500 5700 50  0000 C CNN
F 1 "CH330N" H 8100 5700 50  0000 C CNN
F 2 "Package_SO:SOIC-8_3.9x4.9mm_P1.27mm" H 8150 6200 50  0001 C CNN
F 3 "http://www.wch.cn/downloads/file/240.html" H 8200 5650 50  0001 C CNN
	1    8300 5450
	-1   0    0    -1  
$EndComp
$Comp
L Device:C C14
U 1 1
P 8800 5200
F 0 "C14" H 8700 5250 50  0000 R CNN
F 1 "100n" H 8700 5150 50  0000 R CNN
F 2 "" H 8838 5050 50  0001 C CNN
F 3 "~" H 8800 5200 50  0001 C CNN
	1    8800 5200
	-1   0    0    -1  
$EndComp
$Comp
L power:+5V #PWR018
U 1 1
P 8300 5050
F 0 "#PWR018" H 8300 4900 50  0001 C CNN
F 1 "+5V" H 8315 5223 50  0000 C CNN
F 2 "" H 8300 5050 50  0001 C CNN
F 3 "" H 8300 5050 50  0001 C CNN
	1    8300 5050
	1    0    0    -1  
$EndComp
$Comp
L power:+5V #PWR025
U 1 1
P 8800 5050
F 0 "#PWR025" H 8800 4900 50  0001 C CNN
F 1 "+5V" H 8815 5223 50  0000 C CNN
F 2 "" H 8800 5050 50  0001 C CNN
F 3 "" H 8800 5050 50  0001 C CNN
	1    8800 5050
	1    0    0    -1  
$EndComp
Wire Wire Line
	8700 5350 8800 5350
$Comp
L power:GND #PWR024
U 1 1
P 8300 5850
F 0 "#PWR024" H 8300 5600 50  0001 C CNN
F 1 "GND" H 8300 5700 50  0000 C CNN
F 2 "" H 8300 5850 50  0001 C CNN
F 3 "" H 8300 5850 50  0001 C CNN
	1    8300 5850
	1    0    0    -1  
$EndComp
NoConn ~ 7900 5650
Wire Wire Line
	8300 5050 8300 5150
Wire Wire Line
	9150 5050 9150 5350
Wire Wire Line
	7900 5350 7650 5350
Wire Wire Line
	7900 5450 7650 5450
Text Label 7650 5350 0    50   ~ 0
RX
Text Label 7650 5450 0    50   ~ 0
TX
$Comp
L atmega16l-8pu:ATmega32A-PU U1
U 1 1
P 8750 3300
F 0 "U1" H 8400 5250 50  0000 C CNN
F 1 "ATmega32A-PU" V 8750 4050 50  0000 C CNN
F 2 "Package_DIP:DIP-40_W15.24mm" H 8750 3300 50  0001 C CIN
F 3 "http://ww1.microchip.com/downloads/en/DeviceDoc/atmel-8155-8-bit-microcontroller-avr-atmega32a_datasheet.pdf" H 8750 3300 50  0001 C CNN
	1    8750 3300
	1    0    0    -1  
$EndComp
$Comp
L power:GND #PWR015
U 1 1
P 8750 4000
F 0 "#PWR015" H 8750 3750 50  0001 C CNN
F 1 "GND" H 8750 3850 50  0000 C CNN
F 2 "" H 8750 4000 50  0001 C CNN
F 3 "" H 8750 4000 50  0001 C CNN
	1    8750 4000
	1    0    0    -1  
$EndComp
Wire Wire Line
	8750 3900 8750 4000
$Comp
L Device:LED D5
U 1 1
P 9500 3750
F 0 "D5" V 9539 3633 50  0000 R CNN
F 1 "LED" V 9448 3633 50  0000 R CNN
F 2 "" H 9500 3750 50  0001 C CNN
F 3 "~" H 9500 3750 50  0001 C CNN
	1    9500 3750
	0    -1   -1   0   
$EndComp
$Comp
L Device:R R14
U 1 1
P 9500 3450
F 0 "R14" H 9570 3496 50  0000 L CNN
F 1 "2.2k" H 9570 3405 50  0000 L CNN
F 2 "" V 9430 3450 50  0001 C CNN
F 3 "~" H 9500 3450 50  0001 C CNN
	1    9500 3450
	1    0    0    -1  
$EndComp
Wire Notes Line
	6950 4600 10950 4600
Wire Notes Line
	10950 4600 10950 6350
Wire Notes Line
	10950 6350 6950 6350
Wire Notes Line
	6950 6350 6950 4600
Text Label 7900 1550 0    50   ~ 0
RX
Text Label 7900 1650 0    50   ~ 0
TX
Text Label 7900 2850 0    50   ~ 0
SDA
Text Label 7900 2750 0    50   ~ 0
SCL
Wire Wire Line
	7900 2750 8150 2750
Wire Wire Line
	7900 2850 8150 2850
Wire Wire Line
	6950 1950 8150 1950
Wire Wire Line
	6950 2050 8150 2050
Wire Wire Line
	6950 2150 8150 2150
Wire Wire Line
	6950 2250 8150 2250
Wire Wire Line
	6950 2350 8150 2350
Wire Wire Line
	6950 2450 8150 2450
Wire Wire Line
	7900 1650 8150 1650
Wire Wire Line
	8150 1550 7900 1550
Text Label 9400 3050 0    50   ~ 0
MISO
Text Label 9400 2950 0    50   ~ 0
MOSI
Text Label 9400 3150 0    50   ~ 0
SCK
$Comp
L avr-isp-6:AVR-ISP-6 J4
U 1 1
P 10400 3100
F 0 "J4" H 10400 3500 50  0000 R CNN
F 1 "AVR-ISP" H 10220 3055 50  0001 R CNN
F 2 "" V 9950 3100 50  0001 C CNN
F 3 " ~" H 9125 2550 50  0001 C CNN
	1    10400 3100
	-1   0    0    -1  
$EndComp
$Comp
L power:GND #PWR021
U 1 1
P 10150 3450
F 0 "#PWR021" H 10150 3200 50  0001 C CNN
F 1 "GND" H 10150 3300 50  0000 C CNN
F 2 "" H 10150 3450 50  0001 C CNN
F 3 "" H 10150 3450 50  0001 C CNN
	1    10150 3450
	1    0    0    -1  
$EndComp
$Comp
L power:+5V #PWR020
U 1 1
P 10150 2750
F 0 "#PWR020" H 10150 2600 50  0001 C CNN
F 1 "+5V" H 10165 2923 50  0000 C CNN
F 2 "" H 10150 2750 50  0001 C CNN
F 3 "" H 10150 2750 50  0001 C CNN
	1    10150 2750
	1    0    0    -1  
$EndComp
Wire Wire Line
	10150 2750 10150 2850
Wire Wire Line
	10150 2850 10200 2850
Wire Wire Line
	10200 3350 10150 3350
Wire Wire Line
	10150 3350 10150 3450
Text Label 10000 3250 0    50   ~ 0
RST
Wire Wire Line
	10000 3250 10200 3250
Wire Wire Line
	9350 2950 10200 2950
Wire Wire Line
	10200 3050 9350 3050
Wire Wire Line
	9350 3150 10200 3150
Wire Wire Line
	9500 3900 9500 4000
$Comp
L power:GND #PWR019
U 1 1
P 9500 4000
F 0 "#PWR019" H 9500 3750 50  0001 C CNN
F 1 "GND" H 9500 3850 50  0000 C CNN
F 2 "" H 9500 4000 50  0001 C CNN
F 3 "" H 9500 4000 50  0001 C CNN
	1    9500 4000
	1    0    0    -1  
$EndComp
NoConn ~ 9350 3350
NoConn ~ 9350 3450
NoConn ~ 9350 3550
NoConn ~ 9350 3650
NoConn ~ 9350 1700
NoConn ~ 9350 1800
NoConn ~ 9350 1900
NoConn ~ 9350 2000
NoConn ~ 9350 2100
NoConn ~ 9350 2200
NoConn ~ 9350 2300
NoConn ~ 9350 2400
NoConn ~ 9350 2500
NoConn ~ 9350 2600
NoConn ~ 9350 2700
NoConn ~ 9350 2800
NoConn ~ 8150 2550
NoConn ~ 8150 1850
Wire Bus Line
	6850 1450 6850 6450
$EndSCHEMATC
